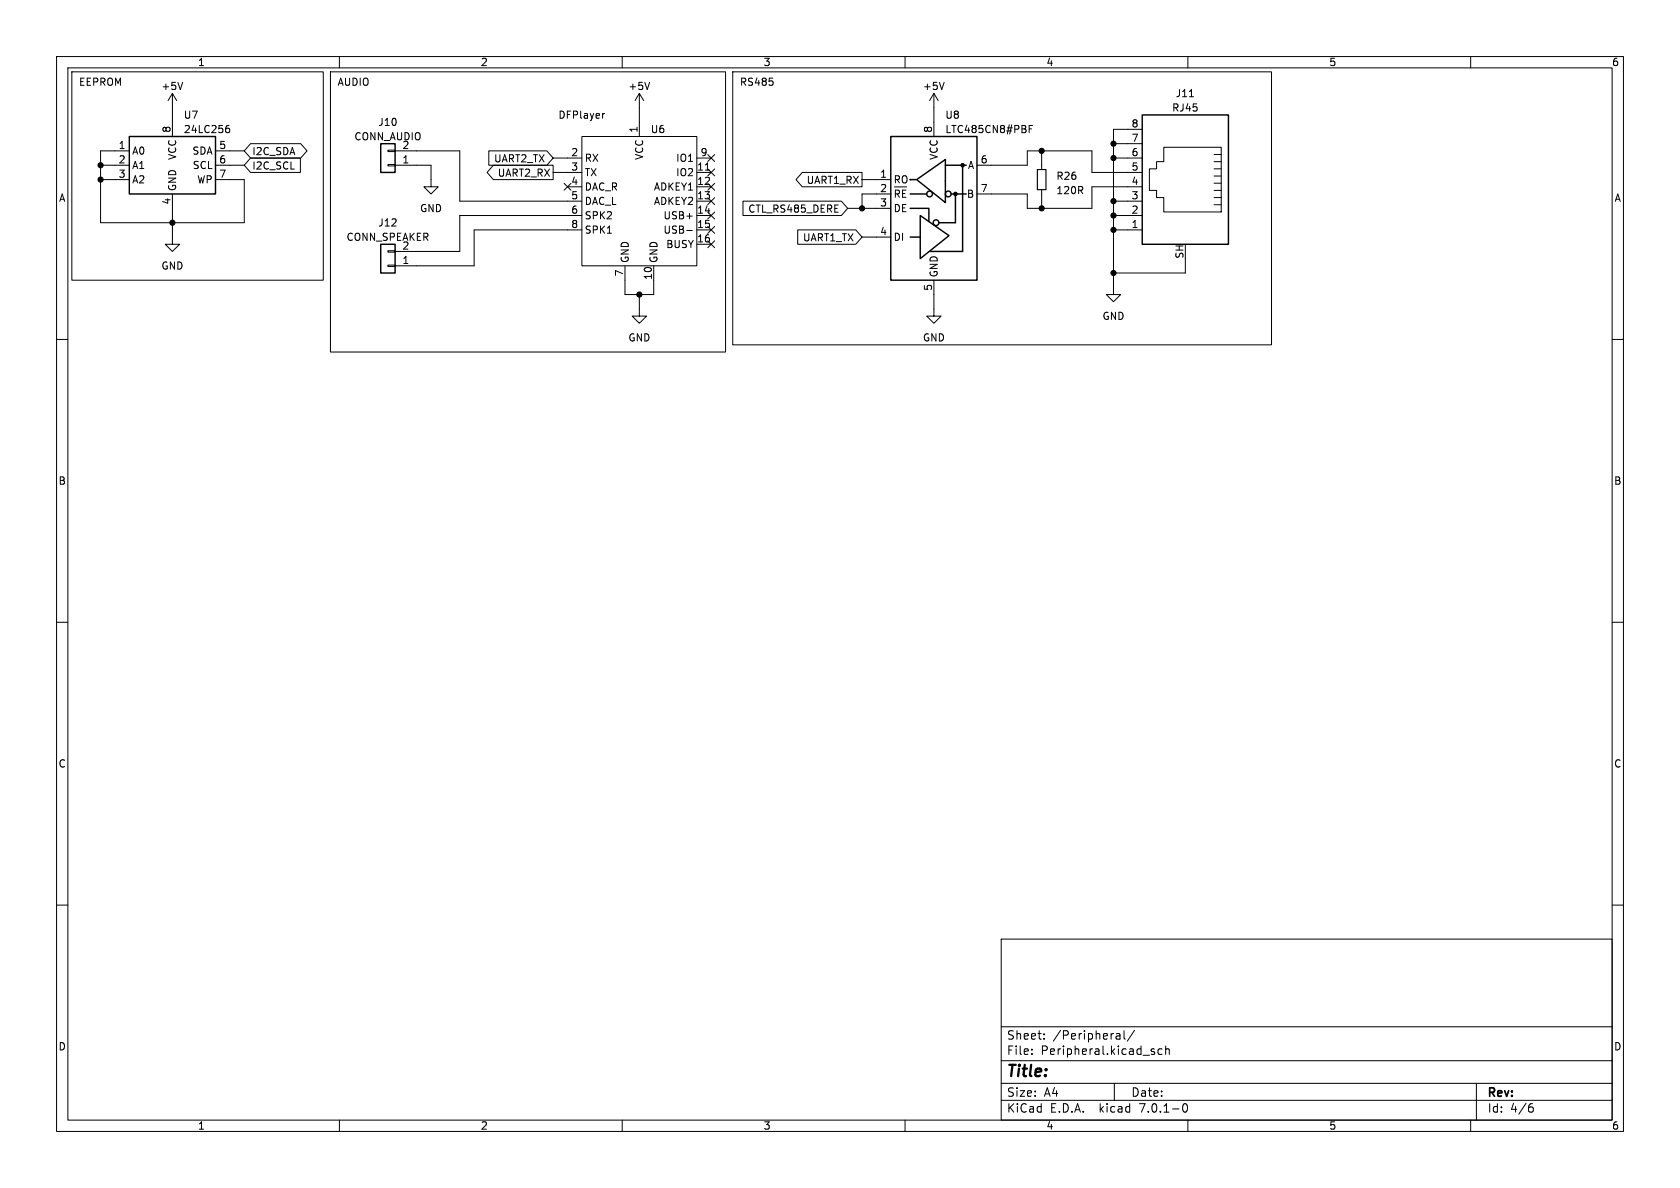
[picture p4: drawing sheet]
<svg xmlns="http://www.w3.org/2000/svg" width="297mm" height="210mm" viewBox="0 0 297 210" stroke-linecap="round" stroke-linejoin="round" font-family="sans-serif">
<g fill="none" stroke="#000" stroke-width=".18">
<path d="M10 10h277v190h-277zM12 12h273v186h-273zM12.7 12.7h44.4v36.8h-44.4zM30.5 16.5v7.6M30.5 16.5l-.8 1.3M30.5 16.5l.7 1.3M32.3 14.6l-.4 1.2M58.4 12.7h69.9v49.5h-69.9zM60 10v2M110 10v2M113 16.5v7.6M113 16.5l-.7 1.3"/>
<path d="M113 16.5l.8 1.3M114.8 14.6l-.4 1.2M129.5 12.7h95.3v48.3h-95.3zM160 10v2M165.1 16.5v7.6M165.1 16.5l-.8 1.3M165.1 16.5l.8 1.3M166.9 14.6l-.4 1.2M210 10v2M210.3 17.1h.7M260 10v2M17.8 29.2h5.1"/>
<path d="M17.8 31.8h5.1M22.9 26.7h-5.1v12.7h25.4v-7.6h-5.1M30.5 34.3v8.9h1.2l-1.2 1.3-1.3-1.3h1.3M38.1 29.2h5.1M38.1 26.7h5.1M40.1 22.7h.3l.2 .2v.4l-.5 .1M40.5 22.2h-.4M44.3 27.9h8.8v2.6h-8.8l-1.1-1.3zM44.3 25.4h8.9l1.1 1.3-1.1 1.2h-8.9l-1.1-1.2zM68.6 26.5h1.2v.3h-1.2zM68.6 29.1h1.2v.2h-1.2zM69.8 29.2h6.4v3.8h1.3l-1.3 1.3-1.3-1.3h1.3"/>
<path d="M69.8 26.7h11.5v8.9h21.6M86.4 26.7h10.3l1.1 1.2-1.1 1.3h-10.3zM87.2 29.2h10.6v2.6h-10.6l-1.1-1.3zM97.8 30.5h5.1M97.8 27.9h5.1M99.7 32.4l1.2 1.2M100.3 33h2.6M100.9 32.4l-1.2 1.2M102.9 24.1h20.3v22.9h-20.3zM102.9 38.1h-21.6v6.4h-11.5M106.9 20.1h-.3M123.2 30.5h2.5"/>
<path d="M123.2 33h2.5M123.2 35.6h2.5M123.2 38.1h2.5M123.2 27.9h2.5M124.7 30.1h.7M125.1 35l1.2 1.2M125.1 27.3l1.2 1.2M125.1 37.5l1.2 1.2M125.1 32.4l1.2 1.2M125.1 29.9l1.2 1.2M126.3 35l-1.2 1.2M126.3 27.3l-1.2 1.2"/>
<path d="M126.3 37.5l-1.2 1.2M126.3 32.4l-1.2 1.2M126.3 29.9l-1.2 1.2M131.3 35.6h17.4l1.2 1.2-1.2 1.3h-17.4zM141.8 30.5h10.6v2.5h-10.6l-1.1-1.2zM149.9 36.8h7.6M152.4 31.8h5.1M157.5 34.3h-5.1v2.5M159 33.8l-.2-.2h-.5v1.3M160.2 33.6h-.6v1.3M172.7 29.2h8.9v-2.5h11.4v3.8h8.9M181.9 22.8h.5"/>
<path d="M182.5 22.2h-.6v1.2M184.1 26.7v3.3M184.1 33.5v3.3M196.8 35.6h5.1M196.8 38.1h5.1M196.8 27.9h5.1M196.8 25.4h5.1M201.9 22.9h-5.1v29.2h1.3l-1.3 1.2-1.2-1.2h1.2M201.9 33h-8.9v3.8h-11.4v-2.5h-8.9M205.7 26h10.2v11.5h-10.2v-2.6h-1.2v-1.2h-1.3v-3.9h1.3v-1.2h1.2zM214.6 36.2h1.3M214.6 34.9h1.3"/>
<path d="M214.6 33.7h1.3M214.6 32.4h1.3M214.6 31.1h1.3M214.6 29.8h1.3M214.6 28.6h1.3M214.6 27.3h1.3M10 60h2M68.6 44.3h1.2v.3h-1.2zM68.6 46.9h1.2v.2h-1.2zM102.9 40.6h-19.1v6.4h-14M110.5 47v5.1h5.1v-5.1M113 52.1v3.8h1.3l-1.3 1.3-1.2-1.3h1.2"/>
<path d="M121.4 40.7h1M123.2 40.6h2.5M123.2 43.2h2.5M125.1 40l1.2 1.2M125.1 42.6l1.2 1.2M126.3 40l-1.2 1.2M126.3 42.6l-1.2 1.2M141 40.6h10.3l1.1 1.3-1.1 1.3h-10.3zM152.4 41.9h5.1M165.1 49.5v6.4h1.3l-1.3 1.3-1.3-1.3h1.3M196.8 40.6h5.1M209.5 45.7v2.6h-12.7"/>
<path d="M285 60h2M10 110h2M285 110h2M10 160h2M285 160h2M177 166h108v32h-108zM60 198v2M110 198v2M160 198v2M177 194.5h108M177 191.5h108M177 187.5h108"/>
<path d="M177 181.5h108M182.4 186.3v.1M182.4 185.5v.1M184.6 183.6v.1M184.6 182.8v.1M197 191.5v3M197.5 182.7h.3l.2 .2v.8M198 183.6l-.5 .1M198 183.1h-.5M198.7 182.2v1.3l.2 .2M200.6 182.1l-1.3 2M203.9 185.9l.2 .2-.2 .3"/>
<path d="M203.9 185.4l.2 .1M205.4 185.5l-.4-.1-.3 .3v.4l.2 .2h.5M206.1 185.5l.2-.1 .3 .1 .1 .9M206.1 184.9v1.5M209.2 195.2l.2-.1a.81 .81 0 0 1 .6 .6 .81 .81 0 0 1-.3 .8l-.1 .1a.81 .81 0 0 1-.4-1.4zM210 198v2M260 198v2M261 191.5v6.5M270.5 195.7h.4l.2 .3-.1 .5-.5 .1M270.9 195.1l-.4 .1"/>
</g>
<g fill="none" stroke="#000" stroke-width=".25">
<path d="M22.9 24.1h15.2v10.2h-15.2zM67.3 25.4h2.5v5.1h-2.5zM157.5 24.1h15.2v25.4h-15.2zM160.9 36.8h3.3v2.3M160.9 34.3h2.9M161 31.8h-.1h1M162.1 31.8l5-3.6v7.6zM162.7 38.1l5.1 3.6-5.1 4zM167.1 29.2h3.7M168.1 34.3h2.7M168.9 34.3v5.1h-2.9M170.2 29.2v15.3h-5.7"/>
<path d="M201.9 20.3h15.3v22.9h-15.3zM67.3 43.2h2.5v5.1h-2.5zM160.9 41.9h1.7"/>
<circle cx="164.3" cy="34.3" r=".51"/>
<circle cx="165.5" cy="39.4" r=".51"/>
<circle cx="167.6" cy="34.3" r=".51"/>
</g>
<path d="M183.4 30h1.5v3.5h-1.5z" fill="none" stroke="#000" stroke-width=".2"/>
<g fill="#000" stroke="#000" stroke-width=".25">
<circle cx="168.9" cy="34.3" r=".28"/>
<circle cx="170.2" cy="29.2" r=".28"/>
</g>
<g fill="#000" stroke="#000" stroke-width=".18">
<circle cx="17.8" cy="29.2" r=".46"/>
<circle cx="17.8" cy="31.8" r=".46"/>
<circle cx="30.5" cy="39.4" r=".46"/>
<circle cx="152.4" cy="36.8" r=".46"/>
<circle cx="184.1" cy="36.8" r=".46"/>
<circle cx="184.1" cy="26.7" r=".46"/>
<circle cx="196.8" cy="25.4" r=".46"/>
<circle cx="196.8" cy="27.9" r=".46"/>
<circle cx="196.8" cy="35.6" r=".46"/>
<circle cx="196.8" cy="38.1" r=".46"/>
<circle cx="113" cy="52.1" r=".46"/>
<circle cx="196.8" cy="40.6" r=".46"/>
<circle cx="196.8" cy="48.3" r=".46"/>
</g>
<text font-size="2.8" x="178" y="190.8">Title:</text>
<g font-size="2.1">
<text x="178" y="183.9">Sheet:</text>
<text x="186.2" y="183.9">/Peripheral/</text>
<text x="178" y="186.6">File:</text>
<text x="184" y="186.6">Peripheral.kicad_sch</text>
<text x="178" y="196.8">KiCad</text>
<text x="178" y="194">Size:</text>
<text x="184.6" y="194">A4</text>
<text x="185.7" y="196.8">E.D.A.</text>
<text x="194.4" y="196.8">kicad</text>
<text x="200" y="194">Date:</text>
<text x="201.5" y="196.8">7.0.1-0</text>
<text x="263" y="194.2">Rev:</text>
<text x="263" y="196.8">Id:</text>
<text x="267" y="196.8">4/6</text>
</g>
<g font-size="1.8">
<text x="35" y="11.8">1</text>
<text x="85" y="11.8">2</text>
<text x="135" y="11.8">3</text>
<text x="185" y="11.8">4</text>
<text x="235" y="11.8">5</text>
<text x="285" y="11.8">6</text>
<text x="14" y="15.2">EEPROM</text>
<text x="28.5" y="16.1">+5V</text>
<text x="59.7" y="15.2">AUDIO</text>
<text x="111" y="16.1">+5V</text>
<text x="130.8" y="15.2">RS485</text>
<text x="163.1" y="16.1">+5V</text>
<text x="207.8" y="17.3">J11</text>
<text x="30.2" y="23.5" transform="rotate(-90 30.2 23.5)">8</text>
<text x="32.4" y="21.1">U7</text>
<text x="32.4" y="23.7">24LC256</text>
<text x="66.8" y="22.4">J10</text>
<text x="98.7" y="21.1">DFPlayer</text>
<text x="112.8" y="23.5" transform="rotate(-90 112.8 23.5)">1</text>
<text x="115" y="23.7">U6</text>
<text x="164.8" y="23.5" transform="rotate(-90 164.8 23.5)">8</text>
<text x="167.1" y="21.1">U8</text>
<text x="167.1" y="23.7">LTC485CN8#PBF</text>
<text x="200" y="22.6">8</text>
<text x="207.2" y="19.9">RJ45</text>
<text x="20.9" y="26.4">1</text>
<text x="20.9" y="29">2</text>
<text x="23.4" y="27.5">A0</text>
<text x="31.3" y="28.4" transform="rotate(-90 31.3 28.4)">VCC</text>
<text x="33.9" y="27.5">SDA</text>
<text x="38.7" y="26.4">5</text>
<text x="38.7" y="29">6</text>
<text x="44.6" y="27.6">I2C_SDA</text>
<text x="62.6" y="25">CONN_AUDIO</text>
<text x="71.1" y="29">1</text>
<text x="71.1" y="26.4">2</text>
<text x="87.2" y="28.9">UART2_TX</text>
<text x="100.9" y="27.7">2</text>
<text x="103.4" y="28.8">RX</text>
<text x="113.9" y="28.4" transform="rotate(-90 113.9 28.4)">VCC</text>
<text x="119.4" y="28.8">IO1</text>
<text x="123.8" y="27.7">9</text>
<text x="165.9" y="28.4" transform="rotate(-90 165.9 28.4)">VCC</text>
<text x="173.3" y="29">6</text>
<text x="200" y="27.7">6</text>
<text x="200" y="25.1">7</text>
<text x="10.4" y="35.8">A</text>
<text x="20.9" y="31.5">3</text>
<text x="23.4" y="30">A1</text>
<text x="23.4" y="32.6">A2</text>
<text x="31.3" y="33.8" transform="rotate(-90 31.3 33.8)">GND</text>
<text x="34" y="30">SCL</text>
<text x="34.7" y="32.6">WP</text>
<text x="38.7" y="31.5">7</text>
<text x="44.6" y="30.1">I2C_SCL</text>
<text x="87.9" y="31.4">UART2_RX</text>
<text x="100.9" y="30.2">3</text>
<text x="100.9" y="32.8">4</text>
<text x="100.9" y="35.3">5</text>
<text x="103.4" y="31.3">TX</text>
<text x="103.4" y="33.8">DAC_R</text>
<text x="115.5" y="33.8">ADKEY1</text>
<text x="119.4" y="31.3">IO2</text>
<text x="123.2" y="30.2">11</text>
<text x="123.2" y="32.8">12</text>
<text x="123.2" y="35.3">13</text>
<text x="142.5" y="32.7">UART1_RX</text>
<text x="155.5" y="31.5">1</text>
<text x="155.5" y="34">2</text>
<text x="158" y="32.6">RO</text>
<text x="158" y="35.7">~{RE}</text>
<text x="170.8" y="35.1">B</text>
<text x="171" y="30">A</text>
<text x="173.3" y="34">7</text>
<text x="186.7" y="31.9">R26</text>
<text x="186.7" y="34.5">120R</text>
<text x="200" y="35.3">3</text>
<text x="200" y="32.8">4</text>
<text x="200" y="30.2">5</text>
<text x="285.4" y="35.8">A</text>
<text x="30.2" y="36.2" transform="rotate(-90 30.2 36.2)">4</text>
<text x="66.8" y="40.2">J12</text>
<text x="74.2" y="37.7">GND</text>
<text x="100.9" y="37.8">6</text>
<text x="100.9" y="40.4">8</text>
<text x="103.4" y="36.4">DAC_L</text>
<text x="103.4" y="38.9">SPK2</text>
<text x="103.4" y="41.5">SPK1</text>
<text x="115.5" y="36.4">ADKEY2</text>
<text x="117.2" y="38.9">USB+</text>
<text x="117.2" y="41.5">USB-</text>
<text x="123.2" y="37.8">14</text>
<text x="123.2" y="40.4">15</text>
<text x="132.2" y="37.7">CTL_RS485_DERE</text>
<text x="155.5" y="36.6">3</text>
<text x="155.5" y="41.7">4</text>
<text x="158" y="37.7">DE</text>
<text x="200" y="40.4">1</text>
<text x="200" y="37.8">2</text>
<text x="28.5" y="47.8">GND</text>
<text x="61.2" y="42.7">CONN_SPEAKER</text>
<text x="71.1" y="46.7">1</text>
<text x="71.1" y="44.2">2</text>
<text x="111.3" y="46.5" transform="rotate(-90 111.3 46.5)">GND</text>
<text x="116.4" y="46.5" transform="rotate(-90 116.4 46.5)">GND</text>
<text x="117.7" y="44">BUSY</text>
<text x="123.2" y="42.9">16</text>
<text x="141.8" y="42.8">UART1_TX</text>
<text x="158" y="42.7">DI</text>
<text x="209.3" y="45.8" transform="rotate(-90 209.3 45.8)">SH</text>
<text x="110.2" y="48.9" transform="rotate(-90 110.2 48.9)">7</text>
<text x="115.3" y="49.5" transform="rotate(-90 115.3 49.5)">10</text>
<text x="164.8" y="51.5" transform="rotate(-90 164.8 51.5)">5</text>
<text x="165.9" y="49" transform="rotate(-90 165.9 49)">GND</text>
<text x="194.9" y="56.7">GND</text>
<text x="111" y="60.5">GND</text>
<text x="163.1" y="60.5">GND</text>
<text x="10.3" y="85.8">B</text>
<text x="285.3" y="85.8">B</text>
<text x="10.3" y="135.8">C</text>
<text x="285.3" y="135.8">C</text>
<text x="10.3" y="185.8">D</text>
<text x="285.3" y="185.8">D</text>
<text x="35" y="199.8">1</text>
<text x="85" y="199.8">2</text>
<text x="135" y="199.8">3</text>
<text x="185" y="199.8">4</text>
<text x="235" y="199.8">5</text>
<text x="285" y="199.8">6</text>
</g>
</svg>
